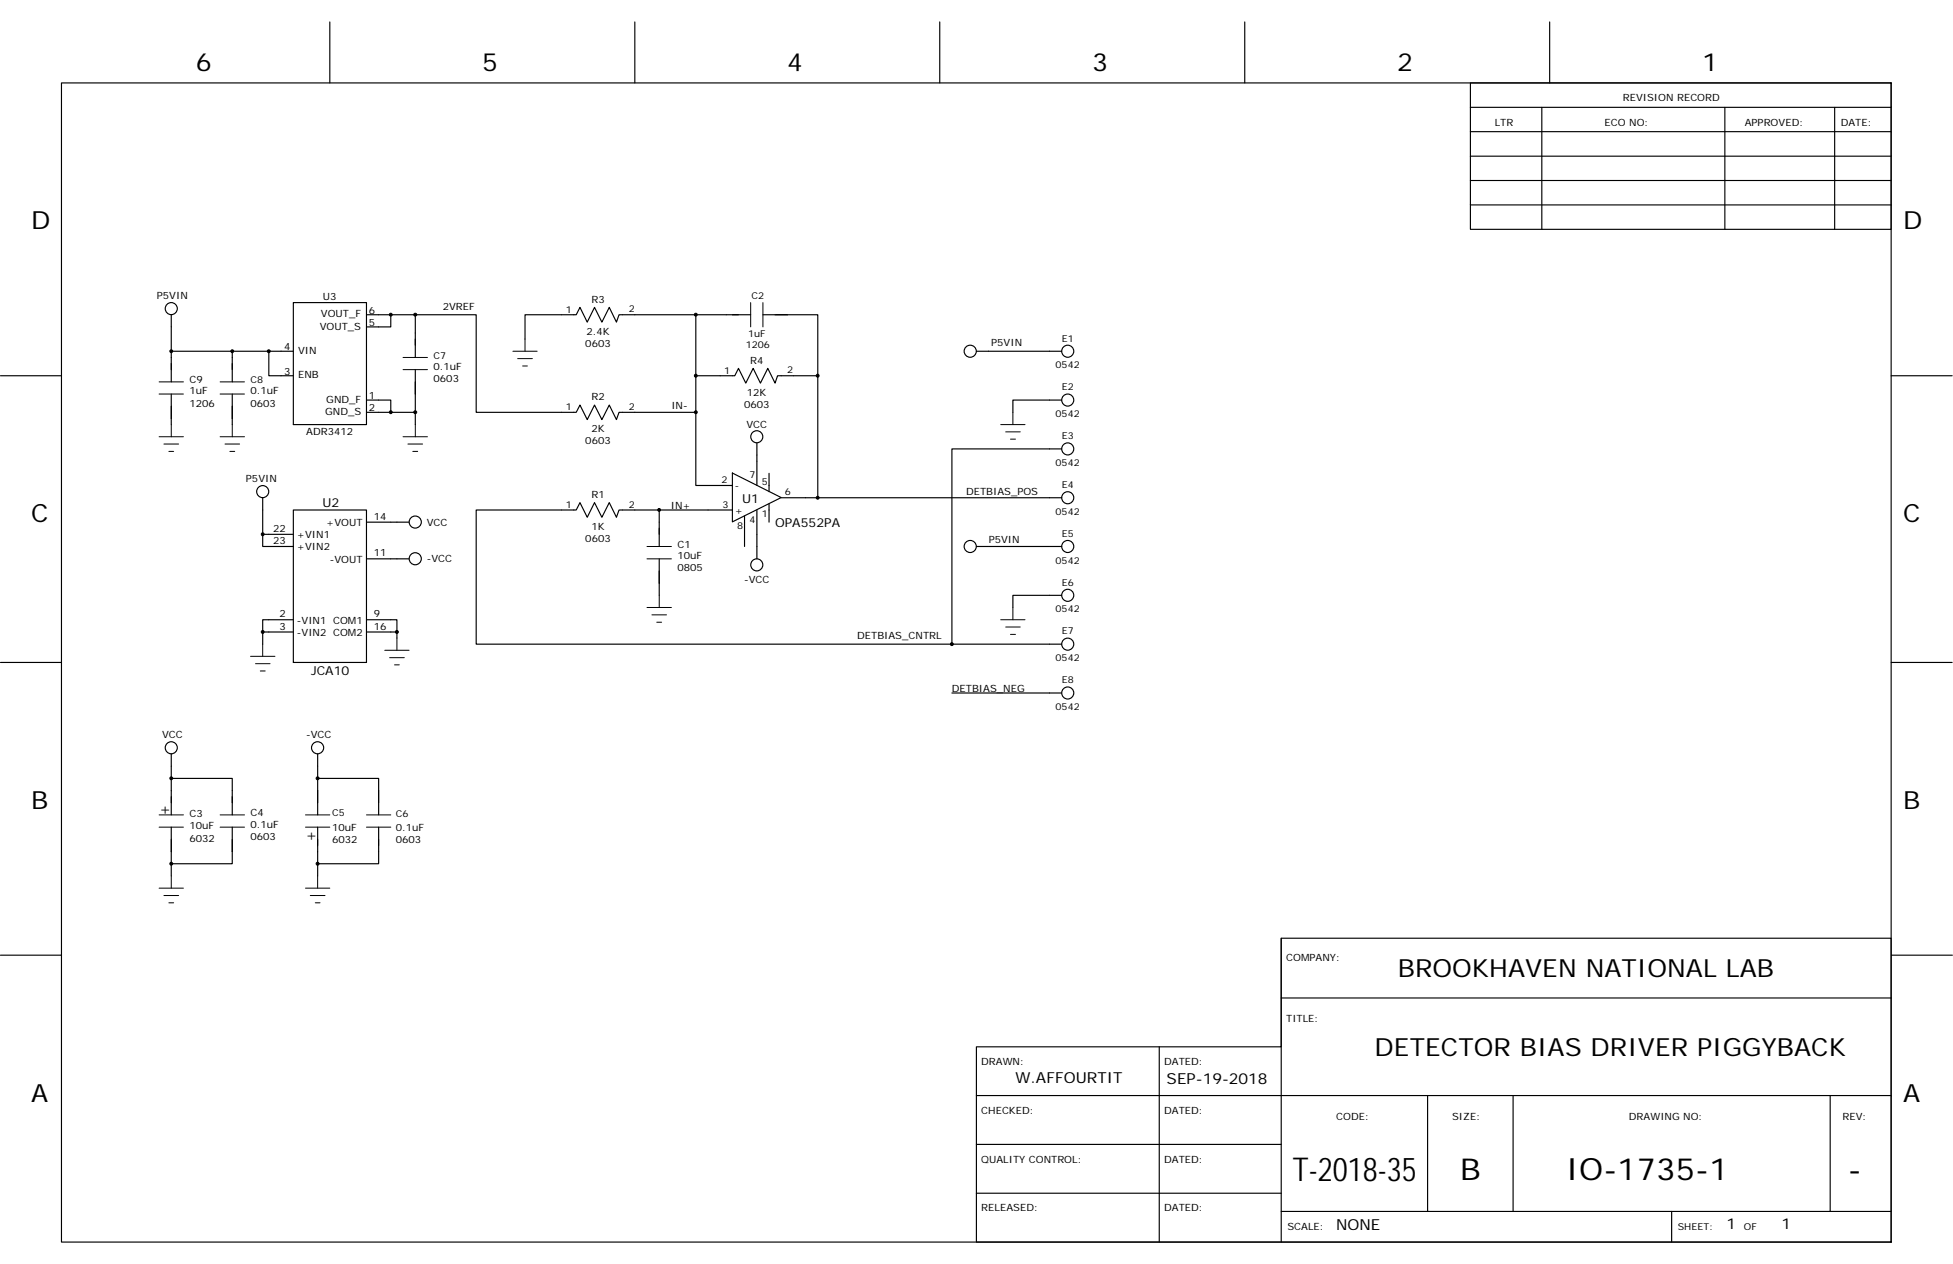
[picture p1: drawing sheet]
<svg xmlns="http://www.w3.org/2000/svg" width="432mm" height="279mm" viewBox="0 0 432 279" stroke-linecap="round" stroke-linejoin="round" font-family="sans-serif">
<g fill="none" stroke="#000" stroke-width=".25">
<path d="M13.6 18.3h404.5v256.3h-404.5zM72.9 4.8v13.5M140.4 4.8v13.5M207.8 4.8v13.5M275.2 4.8v13.5M325.1 18.3h93v32.4h-93zM342.6 4.8v13.5M325.1 23.7h93M325.1 29.1h93M325.1 39.9h93M325.1 34.5h93M340.9 23.7v27"/>
<path d="M381.4 23.7v27M405.6 23.7v27M325.1 45.3h93M37.9 69.6v14.8M37.9 77.6h13.5v6.8M51.4 77.6h8v5.5h5.5M59.4 77.6h5.5M64.9 66.9h16.1v27h-16.1zM81 69.6h5.4v2.7h-5.4M86.4 69.6h5.4M91.8 69.6h13.5v21.5h22.1l.8-1.6 1.6 3.3 1.6-3.3 1.7 3.3 1.6-3.3 1.6 3.3 .6-1.7h16.9M91.8 69.6v9.4"/>
<path d="M153.8 69.6v21.5M166 69.6h-29.1l-.6 1.6-1.6-3.3-1.6 3.3-1.7-3.3-1.6 3.3-1.6-3.3-.8 1.7h-11.3v5.4M168.7 69.6h12.1v40.4M215.9 77.6h18.8M.1 83.1h13.5M37.9 87.1v6.8M51.4 87.1v6.8M81 88.4h5.4v2.7M91.8 81.7v12.2M91.8 91.1h-10.8M153.8 83.1h8.7l.8-1.7 1.6 3.3 1.6-3.3 1.6 3.3 1.7-3.3 1.6 3.3 .5-1.6h8.9M153.8 91.1v16.2h8.1"/>
<path d="M167.3 97.9v9.4M234.7 88.4h-10.8v2.7M234.7 99.2h-24.2v43.2M418.1 83.1h13.5M58.1 110v8.1h6.8M58.1 118.1v2.7h6.8M64.9 112.7h16.1v33.7h-16.1zM81 115.4h9.4M145.8 112.7v8.1M161.9 104.6l10.8 5.4-10.8 5.4zM161.9 112.7h-25l-.6 1.6-1.6-3.2-1.6 3.2-1.7-3.2-1.6 3.2-1.6-3.2-.8 1.6h-22.1v29.7h105.2M164.6 114.1v6.7"/>
<path d="M165 114h.1M167.3 112.7v10.8M170 104.6v4.1M170 111.4v4M172.7 110h62M64.9 137h-6.8v5.4M64.9 139.7h-6.8M81 139.7h6.8v1.4M81 137h6.8v2.7M81 123.5h9.4M145.8 123.5v8.1M215.9 120.8h18.8"/>
<path d="M234.7 131.6h-10.8v2.7M.1 146.4h13.5M210.5 142.4h24.2M210.5 153.2h24.2M418.1 146.4h13.5M37.9 166.6v5.5h13.5v8M37.9 172.1v8M70.2 166.6v5.5h13.5v8M70.2 172.1v8M37.9 182.8v8.1M51.4 182.8v8.1h-13.5v2.7M70.2 182.8v8.1"/>
<path d="M83.7 182.8v8.1h-13.5v2.7M.1 211.1h13.5M283.3 207.4v67.2M418.2 211.1h13.5M215.9 231.4h67.4v-24h134.8v67.2h-202.2zM256.3 231.4v43.2M283.3 220.6h134.8M215.9 253h67.4M215.9 242.2h202.2M315.6 242.2v25.6M334.5 242.2v25.6M404.6 242.2v25.6"/>
<path d="M215.9 263.8h67.4M283.3 267.8h134.8M369.6 267.8v6.8"/>
<circle cx="37.9" cy="68.2" r="1.33"/>
<circle cx="214.5" cy="77.6" r="1.34"/>
<circle cx="236.1" cy="77.6" r="1.33"/>
<circle cx="167.3" cy="96.5" r="1.33"/>
<circle cx="236.1" cy="99.2" r="1.33"/>
<circle cx="236.1" cy="88.4" r="1.33"/>
<circle cx="58.1" cy="108.7" r="1.33"/>
<circle cx="91.8" cy="115.4" r="1.34"/>
<circle cx="236.1" cy="110" r="1.33"/>
<circle cx="91.8" cy="123.5" r="1.34"/>
<circle cx="167.3" cy="124.9" r="1.33"/>
<circle cx="214.5" cy="120.8" r="1.34"/>
<circle cx="236.1" cy="120.8" r="1.33"/>
<circle cx="236.1" cy="131.6" r="1.33"/>
<circle cx="236.1" cy="142.4" r="1.33"/>
<circle cx="236.1" cy="153.2" r="1.33"/>
<circle cx="37.9" cy="165.3" r="1.33"/>
<circle cx="70.2" cy="165.3" r="1.34"/>
</g>
<g fill="none" stroke="#000" stroke-width=".22">
<path d="M89.1 79h5.4M113.4 77.6h5.4M114.4 79.3h3.3M116.1 75v2.6M166 66.9v5.4M168.7 66.9v5.4M35.2 84.4h5.4M35.2 87.1h5.4M35.2 96.5h5.4M36.2 98.1h3.3M37.3 99.8h1.1M37.9 93.9v2.6"/>
<path d="M48.7 84.4h5.4M48.7 87.1h5.4M48.7 96.5h5.4M49.7 98.1h3.3M50.8 99.8h1.1M51.4 93.9v2.6M89.1 81.7h5.4M89.1 96.5h5.4M90.2 98.1h3.2M91.3 99.8h1.1M91.8 93.9v2.6M115.5 80.9h1.1"/>
<path d="M221.3 93.9h5.3M222.4 95.5h3.2M223.4 97.1h1.1M223.9 91.1v2.8M143 120.8h5.4M143 123.5h5.4M143 134.3h5.4M144.1 135.9h3.3M145.2 137.5h1.1M145.8 131.6v2.7M221.3 137h5.3M222.4 138.6h3.2"/>
<path d="M223.9 134.3v2.7M55.4 145.1h5.4M56.5 146.7h3.2M57.6 148.3h1M58.1 142.4v2.7M85.1 143.7h5.3M86.1 145.4h3.3M87.2 147h1.1M87.8 141.1v2.6M223.4 140.2h1.1M35.2 196.3h5.4M35.2 180.1h5.4"/>
<path d="M35.2 182.8h5.4M36.2 198h3.3M37.3 199.6h1.1M37.9 193.6v2.7M48.7 180.1h5.4M48.7 182.8h5.4M67.5 180.1h5.4M67.5 182.8h5.4M67.5 196.3h5.4M68.6 198h3.3M69.7 199.6h1.1M70.2 193.6v2.7"/>
<path d="M81 180.1h5.4M81 182.8h5.4"/>
</g>
<g fill="#000" stroke="#000" stroke-width=".22">
<circle cx="37.9" cy="77.6" r=".32"/>
<circle cx="51.3" cy="77.6" r=".32"/>
<circle cx="59.4" cy="77.6" r=".33"/>
<circle cx="86.4" cy="69.6" r=".32"/>
<circle cx="91.8" cy="69.6" r=".33"/>
<circle cx="153.8" cy="69.6" r=".32"/>
<circle cx="86.4" cy="91.1" r=".32"/>
<circle cx="91.8" cy="91.1" r=".33"/>
<circle cx="153.8" cy="83" r=".32"/>
<circle cx="153.8" cy="91.1" r=".32"/>
<circle cx="180.8" cy="83" r=".32"/>
<circle cx="58.1" cy="118.1" r=".32"/>
<circle cx="145.7" cy="112.7" r=".32"/>
<circle cx="180.8" cy="110" r=".32"/>
<circle cx="58.1" cy="139.7" r=".32"/>
<circle cx="87.7" cy="139.7" r=".33"/>
<circle cx="210.4" cy="142.4" r=".33"/>
<circle cx="37.9" cy="172" r=".32"/>
<circle cx="70.2" cy="172" r=".33"/>
<circle cx="37.9" cy="190.9" r=".32"/>
<circle cx="70.2" cy="190.9" r=".33"/>
</g>
<text font-size="7.3" x="285.8" y="261">T-2018-35</text>
<g font-size="6.8">
<text x="346.3" y="260.9">IO-1735-1</text>
<text x="408.5" y="260.9">-</text>
</g>
<text font-size="6.7" x="322.8" y="260.9">B</text>
<g font-size="5.5">
<text x="43.3" y="15.6">6</text>
<text x="106.6" y="15.6">5</text>
<text x="174.1" y="15.6">4</text>
<text x="241.5" y="15.6">3</text>
<text x="308.9" y="15.6">2</text>
<text x="376.3" y="15.6">1</text>
<text x="6.9" y="50.7">D</text>
<text x="420.8" y="50.7">D</text>
<text x="6.9" y="115.4">C</text>
<text x="420.8" y="115.4">C</text>
<text x="6.9" y="178.8">B</text>
<text x="420.8" y="178.8">B</text>
<text x="309.1" y="216">BROOKHAVEN NATIONAL LAB</text>
<text x="303.9" y="233.5">DETECTOR BIAS DRIVER PIGGYBACK</text>
<text x="6.9" y="243.5">A</text>
<text x="420.8" y="243.5">A</text>
</g>
<g font-size="3.4">
<text x="224.5" y="239.4">W.AFFOURTIT</text>
<text x="257.9" y="239.7">SEP-19-2018</text>
<text x="295.4" y="271.8">NONE</text>
</g>
<g font-size="3.3">
<text x="35.2" y="179.9">+</text>
<text x="67.5" y="185.7">+</text>
<text x="381.7" y="271.8">1</text>
<text x="393.9" y="271.8">1</text>
</g>
<g font-size="2.7">
<text x="71.3" y="112">U2</text>
<text x="164.1" y="111.1">U1</text>
<text x="171.4" y="116.4">OPA552PA</text>
<text x="68.8" y="149.1">JCA10</text>
</g>
<g font-size="2.2">
<text x="358.8" y="22.4">REVISION RECORD</text>
<text x="330.5" y="27.8">LTR</text>
<text x="354.8" y="27.8">ECO NO:</text>
<text x="385.8" y="27.8">APPROVED:</text>
<text x="407" y="27.8">DATE:</text>
<text x="34.7" y="66.1">P5VIN</text>
<text x="71" y="70.1">VOUT_F</text>
<text x="71.4" y="66.3">U3</text>
<text x="81.6" y="69.3">6</text>
<text x="97.9" y="68.5">2VREF</text>
<text x="130.8" y="66.9">R3</text>
<text x="62.9" y="77.4">4</text>
<text x="70.7" y="72.9">VOUT_S</text>
<text x="81.6" y="72">5</text>
<text x="129.4" y="76.6">0603</text>
<text x="129.6" y="74">2.4K</text>
<text x="219.2" y="76.6">P5VIN</text>
<text x="62.9" y="82.8">3</text>
<text x="65.9" y="83.6">ENB</text>
<text x="65.9" y="78.2">VIN</text>
<text x="95.9" y="81.8">0.1uF</text>
<text x="165.9" y="80.4">R4</text>
<text x="41.9" y="84.7">C9</text>
<text x="41.9" y="87.2">1uF</text>
<text x="41.9" y="89.9">1206</text>
<text x="55.4" y="87.2">0.1uF</text>
<text x="55.4" y="89.9">0603</text>
<text x="72.1" y="89">GND_F</text>
<text x="81.6" y="88.2">1</text>
<text x="95.9" y="84.5">0603</text>
<text x="130.8" y="88.4">R2</text>
<text x="165.1" y="87.4">12K</text>
<text x="71.9" y="91.7">GND_S</text>
<text x="81.6" y="90.9">2</text>
<text x="130.8" y="95.5">2K</text>
<text x="148.4" y="90.3">IN-</text>
<text x="164.5" y="90.1">0603</text>
<text x="165" y="94.6">VCC</text>
<text x="67.7" y="96.1">ADR3412</text>
<text x="129.4" y="98.2">0603</text>
<text x="54.4" y="106.5">P5VIN</text>
<text x="130.8" y="110">R1</text>
<text x="148.3" y="112.4">IN+</text>
<text x="162.5" y="113.5">+</text>
<text x="213.6" y="109.5">DETBIAS_POS</text>
<text x="60.4" y="117.6">22</text>
<text x="65.7" y="119">+VIN1</text>
<text x="72.1" y="116.3">+VOUT</text>
<text x="82.6" y="114.9">14</text>
<text x="94.4" y="116.2">VCC</text>
<text x="129.4" y="119.8">0603</text>
<text x="130.8" y="117.1">1K</text>
<text x="60.4" y="120.3">23</text>
<text x="65.7" y="121.6">+VIN2</text>
<text x="72.9" y="124.4">-VOUT</text>
<text x="82.6" y="123">11</text>
<text x="94.4" y="124.3">-VCC</text>
<text x="149.8" y="121.1">C1</text>
<text x="149.8" y="123.6">10uF</text>
<text x="218.6" y="120">P5VIN</text>
<text x="149.8" y="126.3">0805</text>
<text x="164.5" y="128.9">-VCC</text>
<text x="61.8" y="136.4">2</text>
<text x="65.7" y="137.8">-VIN1 COM1</text>
<text x="82.6" y="136.4">9</text>
<text x="61.8" y="139.1">3</text>
<text x="65.7" y="140.5">-VIN2 COM2</text>
<text x="82.6" y="139.1">16</text>
<text x="189.5" y="141.3">DETBIAS_CNTRL</text>
<text x="210.5" y="152.9">DETBIAS_NEG</text>
<text x="35.8" y="163.2">VCC</text>
<text x="67.7" y="163.2">-VCC</text>
<text x="41.9" y="180.7">C3</text>
<text x="41.9" y="183.2">10uF</text>
<text x="55.4" y="180.4">C4</text>
<text x="55.4" y="182.9">0.1uF</text>
<text x="55.4" y="185.6">0603</text>
<text x="73.4" y="183.6">10uF</text>
<text x="87.5" y="183.6">0.1uF</text>
<text x="41.9" y="186.1">6032</text>
<text x="73.4" y="186.4">6032</text>
<text x="87.5" y="186.4">0603</text>
<text x="284.4" y="212.5">COMPANY:</text>
<text x="284.4" y="226">TITLE:</text>
<text x="216.9" y="235.4">DRAWN:</text>
<text x="257.4" y="235.4">DATED:</text>
<text x="216.9" y="246.2">CHECKED:</text>
<text x="257.4" y="246.2">DATED:</text>
<text x="295.4" y="247.6">CODE:</text>
<text x="321.1" y="247.6">SIZE:</text>
<text x="360.2" y="247.6">DRAWING NO:</text>
<text x="407.4" y="247.6">REV:</text>
<text x="216.9" y="257">QUALITY CONTROL:</text>
<text x="257.4" y="257">DATED:</text>
<text x="216.9" y="267.8">RELEASED:</text>
<text x="257.4" y="267.8">DATED:</text>
<text x="284.6" y="271.8">SCALE:</text>
</g>
<g font-size="2.1">
<text x="125.1" y="69.1">1</text>
<text x="139" y="69">2</text>
<text x="166.2" y="66.1">C2</text>
<text x="164.9" y="76.9">1206</text>
<text x="165.4" y="74.4">1uF</text>
<text x="234.7" y="75.5">E1</text>
<text x="95.9" y="79.3">C7</text>
<text x="160.1" y="82.6">1</text>
<text x="174.1" y="82.5">2</text>
<text x="233.4" y="81.4">0542</text>
<text x="55.4" y="84.7">C8</text>
<text x="234.7" y="86.3">E2</text>
<text x="125.1" y="90.7">1</text>
<text x="139" y="90.6">2</text>
<text x="233.4" y="92.2">0542</text>
<text x="234.7" y="97.1">E3</text>
<text x="159.5" y="106.8">2</text>
<text x="165.7" y="105.7">7</text>
<text x="168.4" y="107.3">5</text>
<text x="233.4" y="103">0542</text>
<text x="234.7" y="107.9">E4</text>
<text x="125.1" y="112.3">1</text>
<text x="139" y="112.2">2</text>
<text x="159.8" y="112.2">3</text>
<text x="162.5" y="108.1">-</text>
<text x="173.5" y="109.5">6</text>
<text x="233.4" y="113.8">0542</text>
<text x="163" y="117">8</text>
<text x="165.7" y="115.7">4</text>
<text x="168.4" y="114.3">1</text>
<text x="234.7" y="118.6">E5</text>
<text x="233.4" y="124.6">0542</text>
<text x="234.7" y="129.4">E6</text>
<text x="233.4" y="135.4">0542</text>
<text x="234.7" y="140.2">E7</text>
<text x="233.4" y="146.2">0542</text>
<text x="234.7" y="151">E8</text>
<text x="233.4" y="156.9">0542</text>
<text x="73.4" y="180.4">C5</text>
<text x="87.5" y="180.7">C6</text>
<text x="370.9" y="271.8">SHEET:</text>
<text x="385.6" y="271.8">OF</text>
</g>
</svg>
